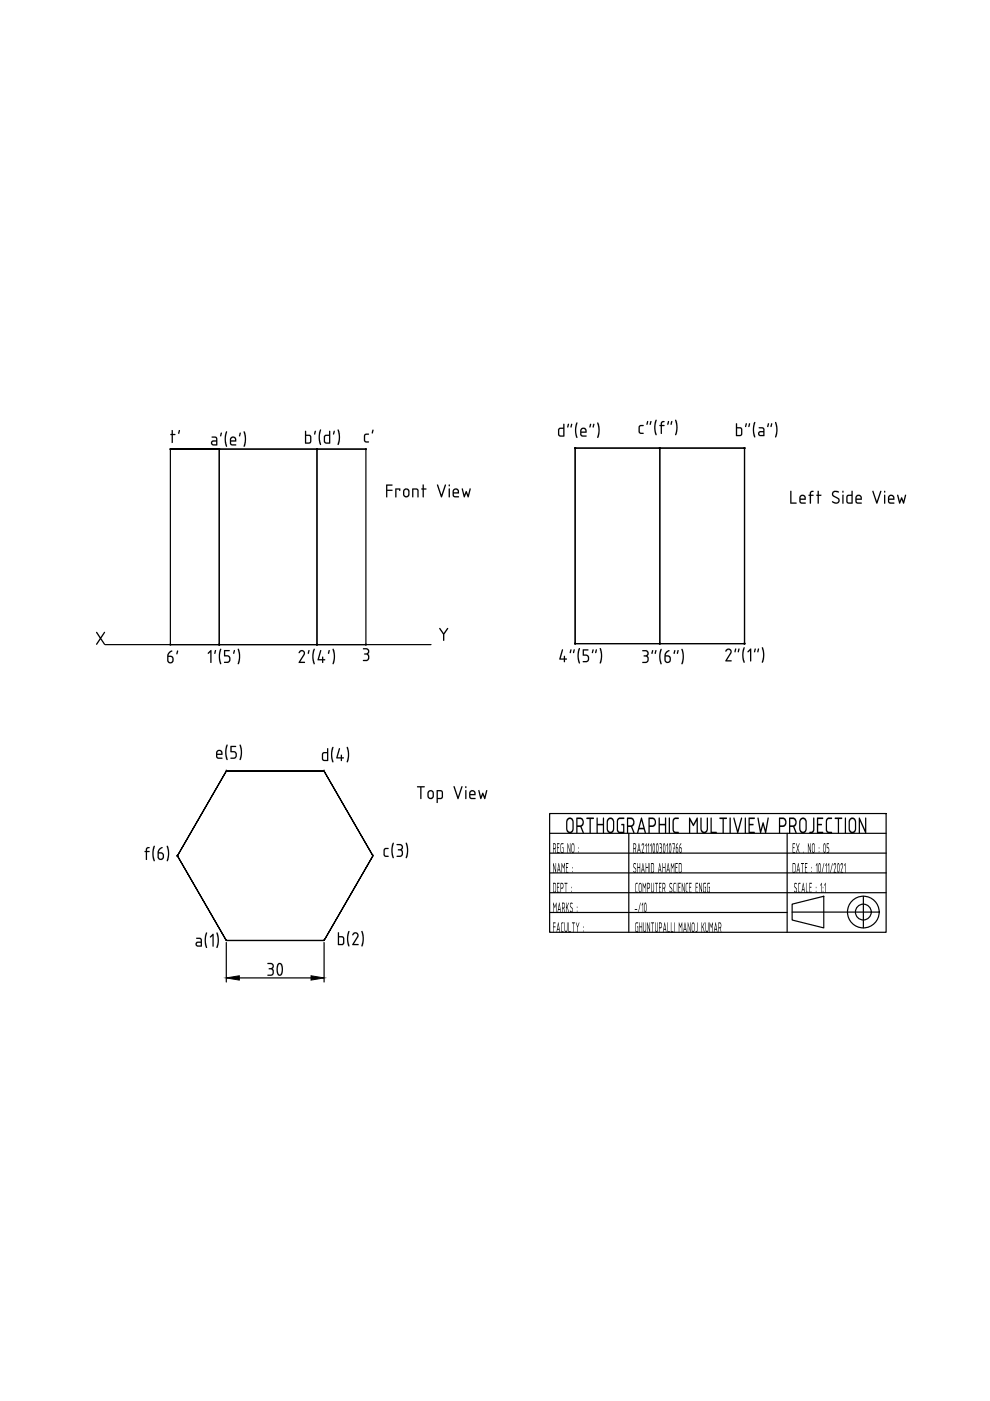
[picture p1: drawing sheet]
<svg xmlns="http://www.w3.org/2000/svg" width="210mm" height="297mm" viewBox="0 0 210 297" stroke-linecap="round" stroke-linejoin="round" font-family="sans-serif">
<!-- layer: 0 -->
<g fill="none" stroke="#000" stroke-width=".25">
<path d="M36.1 95.2h10.4h-10.4v41.5h10.4M46.5 95.2h31.1v41.5h-31.1zM46.5 95.2h20.7v41.5h-20.7zM77.6 95.2h-10.4v41.5h24.2M121.9 95h18v41.5h-18zM121.9 95h36h-18v41.5h18v-41.5v41.5h-36zM22.3 136.7h24.2M48 163.5l-10.4 18 10.4 17.9-10.4-17.9 10.4-18h20.7l10.4 18-10.4 17.9h-20.7h20.7l10.4-17.9-10.4-18zM48 163.5h.1M68.7 163.5h.1M116.5 172.5h71.4v25.2h-71.4zM116.5 176.7h71.4"/>
<path d="M133.3 176.7v21M166.9 176.7v21M48 199.4h.1M48 199.8v8.4M68.7 199.4h.1M68.7 199.8v8.4M79.1 181.5h.1M116.5 180.9h71.4M116.5 185.1h71.4M116.5 189.3h71.4M116.5 193.5h50.4M168 191.7l6.7-1.7v6.7l-6.7-1.6z"/>
<path d="M168 193.4h18.4M183.1 190v6.7M50.7 207.3h15.2"/>
<circle cx="183" cy="193.4" r="3.4"/>
<circle cx="183" cy="193.4" r="1.68"/>
</g>
<g fill="#000" stroke="#000" stroke-width=".21">
<path d="M48 207.3l2.7-.4v.9zM65.9 206.9l2.8 .4-2.8 .5z"/>
<circle cx="36.1" cy="95.2" r=".12"/>
<circle cx="77.6" cy="95.2" r=".12"/>
<circle cx="121.9" cy="95" r=".12"/>
<circle cx="139.9" cy="95" r=".12"/>
<circle cx="157.9" cy="95" r=".12"/>
<circle cx="36.1" cy="136.7" r=".12"/>
<circle cx="46.5" cy="136.7" r=".12"/>
<circle cx="67.2" cy="136.7" r=".12"/>
<circle cx="77.6" cy="136.7" r=".12"/>
<circle cx="121.9" cy="136.5" r=".12"/>
<circle cx="139.9" cy="136.5" r=".12"/>
<circle cx="157.9" cy="136.5" r=".12"/>
<circle cx="37.6" cy="181.5" r=".12"/>
</g>
<g fill="#000">
<path d="M126.6 89.6l.3 .1 .2 1-.2 1.9a.22 .22 0 0 1-.1 .3 .22 .22 0 0 1-.3-.2 .22 .22 0 0 1 .2-.3l.2-1.3zM143.1 89l.3 .1 .3 1.2-.2 1.7a.22 .22 0 0 1-.2 .3 .22 .22 0 0 1-.2-.2 .22 .22 0 0 1 .1-.2l.2-1.3zM164.3 89.5l.3 .1 .2 1-.1 1.9a.19 .19 0 0 1-.1 .2 .19 .19 0 0 1-.3-.1l.3-1.3zM97.9 103.6h.2l.4 1.3 .3-.8 .4 .8 .4-1.3h.2l-.4 1.8h-.2l-.3-.8-.3 .8h-.3zM190.2 104.9h.3l.3 1.3 .3-.8 .5 .8 .3-1.2 .2-.1-.4 1.9h-.2l-.3-.9-.3 .8-.2 .1zM70.5 137.6l.3 .1 .2 1-.2 1.8a.22 .22 0 0 1-.1 .3 .22 .22 0 0 1-.3-.1 .22 .22 0 0 1 .2-.3l.2-1.4zM127.2 137.4l.2 .1 .3 1.1-.2 1.8a.22 .22 0 0 1-.2 .3 .22 .22 0 0 1-.2-.2 .22 .22 0 0 1 .1-.2l.2-1.4zM144.5 137.6h.2l.3 1.2-.2 1.8a.22 .22 0 0 1-.1 .2 .22 .22 0 0 1-.3-.1 .22 .22 0 0 1 .1-.3l.2-1.4zM161.5 137.3h.3l.2 1.2-.1 1.7a.22 .22 0 0 1-.2 .3 .22 .22 0 0 1-.3-.1 .22 .22 0 0 1 .2-.3l.2-1.4zM101.4 167.6h.3l.3 1.2 .4-.7 .3 .7 .4-1.2h.2l-.4 1.8h-.2l-.3-.8-.3 .8h-.3zM141.5 178.8l.1 2.1-.1-1.8-.1 .3-.1-.1zM142.6 178.8l.5 .1v1l-.3 1v-1.1l.2-.8h-.4z"/>
<path d="M168.8 178.8l.3 .8 .4-.8-.3 1 .3 1.1-.4-.9-.3 .8 .3-1zM173.3 173.3l1.2 .1-.1 .3h-.9v1l.8 .1-.1 .2h-.7v1.3l1 .1-.1 .3-1.2-.1zM175.3 178.8l.5 .1-.1 .1h-.3v.6l.2 .1 .2 .3v.6l-.3 .3-.2-.1 .3-.2 .1-.2-.1-.5-.3-.1zM175.3 173.6l.4-.3 .7 .1v.2l-.8 .1-.3 .4 .1 1.9 .3 .3 .7 .1-.1 .3-.8-.1-.4-.4v-2.1zM177 173.4h1.6l-.1 .2-.6 .1-.1 3-.2-.1v-2.9l-.6-.1zM179.1 173.4l.3 .1-.1 3.2-.2-.1zM182.1 173.4h.2l1.1 2.5v-2.5h.3l-.1 3.3-1.3-2.6v2.5h-.2zM134.6 192.8l.5-.1v.2h-.5zM135.8 191.4l-.4 2.1zM136.3 191.4v2.1v-1.8l-.2 .2zM140.5 183l.1 .8h.4l.1-.8-.1 2.1v-1.1h-.4l-.1 1zM142.3 183l.3 .8 .4-.8-.1 2.1v-1.7l-.3 .7-.3-.7-.1 1.6z"/>
<path d="M143.2 183h.5v.2h-.4v.6l.3 .1v.1h-.3v.9h.4v.2l-.5-.1zM146.1 187.2h.5v.2h-.4v.6l.3 .1-.3 .1v.9h.4v.2l-.5-.1zM147.5 187.2h.5v.2h-.4v.6l.3 .1-.3 .1v.9h.4v.2l-.5-.1zM148.2 187.2l.5 1.6 .1-1.6v2.1l-.5-1.6-.1 1.5zM148.8 195.6v1l.6-1-.3 .8 .2 1.3-.3-1.1-.2 1zM149.2 187.2h.5v.2h-.4l-.1 .2 .1 1.5h.3v-.9l-.2-.1h.3l-.1 1.2h-.3l-.2-.4zM150 187.2l.5 .1v.1h-.4l-.1 .2 .1 1.5h.3v-.9l-.1-.1h.2v1.2h-.4l-.2-.3v-1.4zM149.6 195.6l.1 1.6 .2 .3 .2-.3v-1.6h.1v1.6l-.3 .5-.3-.4zM150.4 195.6l.4 .8 .4-.8-.1 2.1-.1-1.7-.2 .7-.3-.7-.1 1.6zM168.1 178.8l.5 .1-.1 .1h-.3v.6l.3 .1-.3 .1v.9h.3v.2l-.4-.1zM168.5 187.2l.4 .1v.2l-.3-.1-.1 .2v.3l.5 .6-.1 .5-.2 .3-.3-.3v-.2l.3 .3 .2-.3-.1-.3-.4-.6zM169.3 187.2l.4 .1-.3 .1-.1 .2v1.3l.1 .1 .3 .1v.2l-.4-.1-.1-.3z"/>
<path d="M169.8 183h.7l-.1 .2h-.2v1.9l-.1-1.9h-.2zM170.4 180.6v.3zM170.7 183h.5v.2h-.4v.6l.3 .1-.3 .1v.9h.4v.2l-.5-.1zM170.9 187.2l.1 1.9h.4l-.1 .2-.4-.1zM171.6 187.2l.5 .1v.1h-.4v.6l.3 .1-.3 .1v.9h.4v.2l-.5-.1zM171.3 178.8l.5 1.6 .1-1.6v2.1l-.5-1.6v1.6l-.1-.1zM173.2 183l.1 2.1-.1-1.8-.2 .3zM174.2 187.2v2.1l-.1-1.8-.2 .2zM174.7 183l-.4 2.1zM175 187.2v2.1v-1.8l-.2 .3v-.1zM175.2 183v2.1v-1.8l-.2 .2zM175.7 183l.1 2.1-.1-1.8-.2 .3z"/>
<path d="M176.5 183v.1l-.4 2zM176.9 183h.2l.2 .4-.4 1.5h.3v.2l-.4-.1 .4-1.4-.2-.4-.2 .3zM178.4 183h.2l.1 .3-.3 1.6h.3v.2l-.5-.1 .4-1.4-.1-.4-.3 .3zM179.2 183v2.1v-1.8l-.2 .3z"/>
<path d="M188.7 105.2l-.2 .5h.9l-.3-.5zM188.4 105.1l.6-.2 .5 .3 .1 .8h-1.1v.3l.2 .2h.9v.3h-.9l-.3-.2-.1-1.1z"/>
<path d="M140.8 179l-.1 1.1 .1 .6 .2-.9zM140.7 178.8l.3 .1 .1 .6-.1 1-.2 .4-.2-.2v-.6z"/>
<path d="M142.1 179l-.2 1.1 .2 .6 .1-.9zM142 178.8h.2l.1 .7v1.1l-.2 .3-.3-.8z"/>
<path d="M143.4 179.8v.6l.2 .3 .1-.7-.1-.2zM143.5 178.9l.2-.1v.1l-.3 .7 .3 .1 .1 .3v.6l-.3 .3-.2-.4v-1z"/>
<path d="M144.1 179.8v.7l.2 .2 .1-.7zM144.3 178.9l.1-.1v.1l-.3 .7 .3 .1 .2 .4-.1 .5-.2 .3-.3-.5v-.9z"/>
<path d="M174.8 179l-.1 1.1 .1 .6 .2-1.1zM174.7 178.8l.3 .1 .1 .7-.1 1-.2 .3-.2-.8z"/>
<path d="M180.4 173.8l-.2 .5v1.5l.2 .4 .4 .1 .3-.1 .2-.4-.1-1.7-.3-.4zM180.2 173.6l.3-.2h.5l.5 .6v2l-.2 .4-.4 .3-.6-.1-.3-.5-.1-1.9z"/>
<path d="M122.6 180.5l.1 .3zM122.6 179.6l.1 .3z"/>
<path d="M123.7 197.3v.3zM123.7 196.4v.3z"/>
<path d="M136.8 191.6l-.1 1 .2 .7 .1-1.1zM136.7 191.4l.3 .1 .1 .6v1l-.2 .4-.2-.2-.1-.5z"/>
<path d="M141.7 183.4l-.2 .9h.3zM141.6 183l.4 2.1-.1-.6h-.4l-.2 .5z"/>
<path d="M143.9 183h.4l.2 .3v1.4l-.2 .4-.4-.1zM144 183.2v1.7h.3l.1-1.5-.1-.2z"/>
<path d="M151.7 196l-.1 .9h.3zM151.7 195.6l.3 2.1-.1-.6h-.4l-.1 .5z"/>
<path d="M152.3 195.6h.4l.2 .3v.5l-.1 .4 .1 .9-.3-.9h-.2l-.1 .8zM152.4 195.8v.8h.3l.1-.6-.1-.2z"/>
<path d="M168.1 183h.4l.2 .3v1.4l-.3 .4-.4-.1zM168.2 183.2v1.7h.2l.2-1.5-.1-.2z"/>
<path d="M169.3 183.4l-.2 .9h.3zM169.2 183l.4 2.1-.2-.6h-.3l-.2 .5z"/>
<path d="M170.3 187.6l-.1 .9h.3zM170.3 187.2l.3 2.1-.1-.6h-.4l-.1 .6-.1-.1z"/>
<path d="M172.1 184.7v.3zM172 183.8l.1 .3z"/>
<path d="M172.3 179l-.1 1.4 .3 .3 .2-.3v-1.1l-.1-.3zM172.3 178.9l.3-.1 .2 .5-.1 1.3-.3 .3-.3-.5v-1.1z"/>
<path d="M173 188.9v.3zM173 188v.3z"/>
<path d="M173.6 180.5l.1 .3zM173.6 179.6l.1 .3z"/>
<path d="M173.7 183.2l-.1 .9 .2 .8 .1-1.1zM173.7 183l.2 .1 .1 .7v.9l-.2 .4-.2-.2-.1-.6z"/>
<path d="M174.5 188.9v.3zM174.5 188v.3z"/>
<path d="M177.7 183.2l-.1 1 .2 .7 .1-1zM177.6 183l.3 .1 .1 .6v1l-.2 .4-.2-.2-.1-.7z"/>
</g>
<text font-size="4.4" x="119.2" y="176.7">ORTHOGRAPHIC MULTIVIEW PROJECTION</text>
<g font-size="3.6">
<text x="35.8" y="93.9">t'</text>
<text x="44.4" y="94.5">a'(e')</text>
<text x="64.4" y="94.1">b'(d')</text>
<text x="76.9" y="93.8">c'</text>
<text x="118" y="92.6">d&quot;(e&quot;)</text>
<text x="135.1" y="92">c&quot;(f&quot;)</text>
<text x="155.7" y="92.5">b&quot;(a&quot;)</text>
<text x="81.6" y="105.5">Front View</text>
<text x="167.3" y="106.8">Left Side View</text>
<text x="20.1" y="136.7">X</text>
<text x="92.8" y="135.9">Y</text>
<text x="35.2" y="140.7">6'</text>
<text x="43.8" y="140.6">1'(5')</text>
<text x="63" y="140.6">2'(4')</text>
<text x="76.6" y="140.2">3</text>
<text x="118.3" y="140.4">4&quot;(5&quot;)</text>
<text x="135.9" y="140.6">3&quot;(6&quot;)</text>
<text x="153.5" y="140.3">2&quot;(1&quot;)</text>
<text x="45.5" y="160.9">e(5)</text>
<text x="68" y="161.4">d(4)</text>
<text x="88.1" y="169.4">Top View</text>
<text x="30.4" y="182.3">f(6)</text>
<text x="81" y="181.7">c(3)</text>
<text x="41.2" y="200.7">a(1)</text>
<text x="71.3" y="200.4">b(2)</text>
<text x="56.4" y="206.9">30</text>
</g>
<g font-size="2.7">
<text x="117.1" y="180.9">REG NO :</text>
<text x="117.1" y="185.1">NAME :</text>
<text x="131.3" y="185.1">SHAHID AHAMED</text>
<text x="131.3" y="180.9">RA2111003010766</text>
<text x="117.1" y="189.3">DEPT :</text>
<text x="131.7" y="189.3">COMPUTER SCIENCE ENGG</text>
<text x="117.1" y="193.5">MARKS :</text>
<text x="117.1" y="197.7">FACULTY :</text>
<text x="131.7" y="197.7">GHUNTUPALLI MANOJ KUMAR</text>
</g>
</svg>
